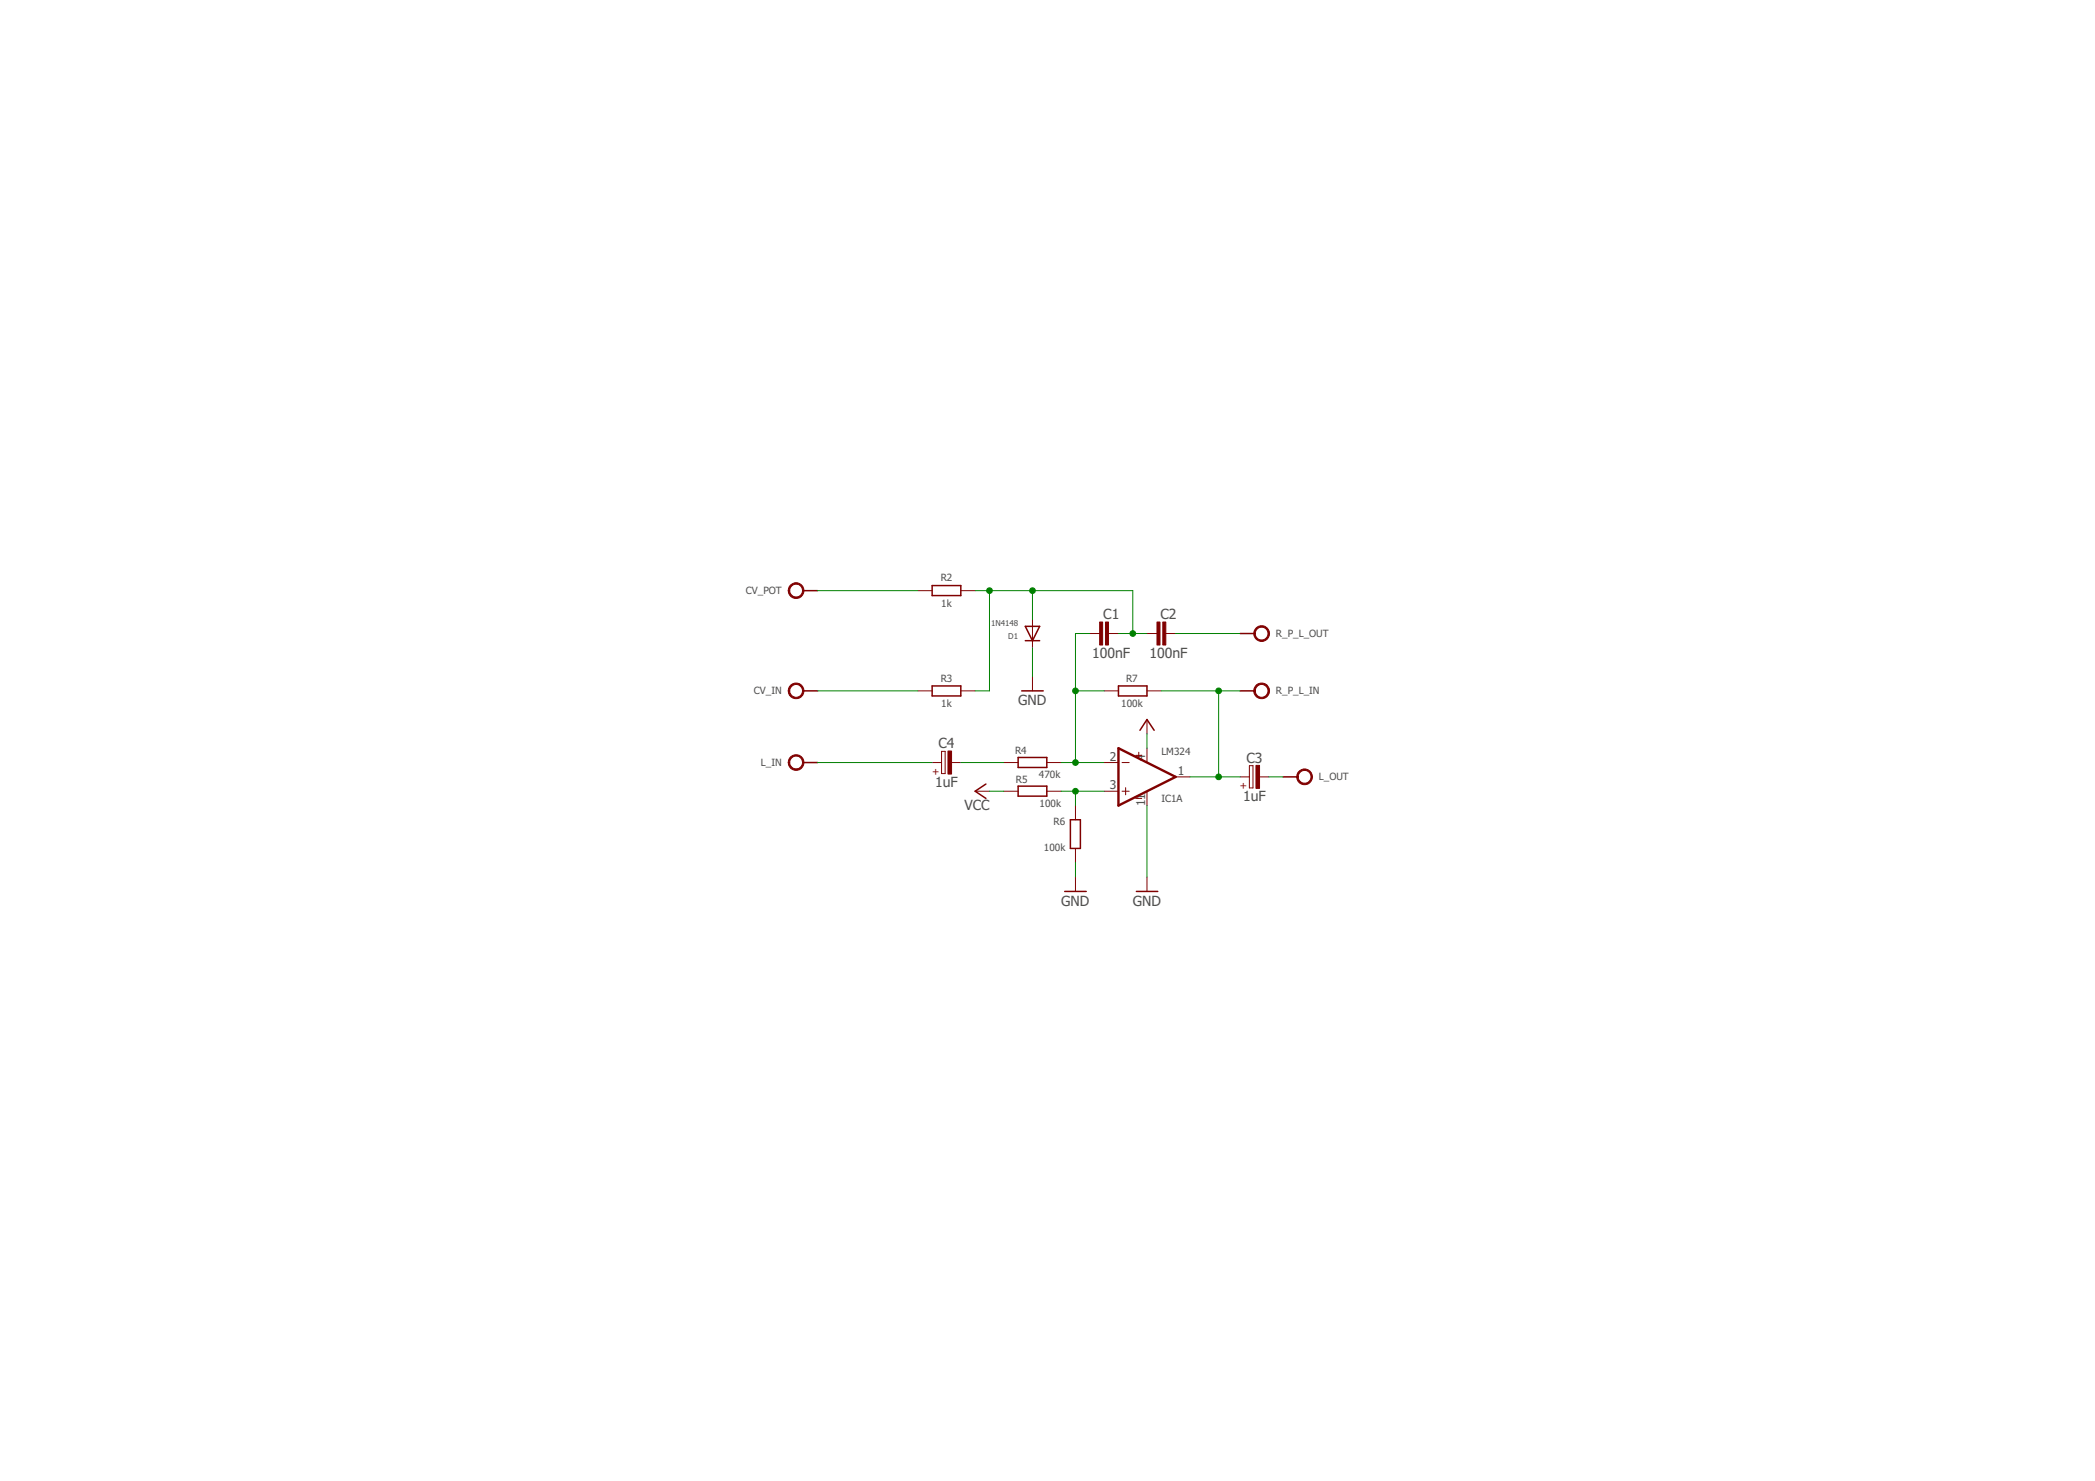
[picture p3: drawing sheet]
<svg xmlns="http://www.w3.org/2000/svg" width="297mm" height="210mm" viewBox="0 0 297 210" stroke-linecap="round" stroke-linejoin="round" font-family="sans-serif">
<path d="M158.6 106l8.1 4.1-8.1 4.1z" fill="none" stroke="#800000" stroke-width=".34"/>
<g fill="none" stroke="#800000" stroke-width=".14">
<path d="M130.1 97.9h2.1M130.1 83.7h2.1M136.2 97.9h2.1M136.2 83.7h2.1M146.4 87.8v4M146.4 95.9v2M154.5 89.8h1.4M156.5 97.9h2.1M157.1 89.8h1.5M162.6 97.9h2.1M162.6 89.8h1.5M165.3 89.8h1.4"/>
<path d="M132.2 108.1h1.3M133.5 106.5h.5v3.1h-.5zM134.8 108.1h1.4M138.3 112.1h2M142.3 112.1h2.1M142.3 108.1h2.1M148.4 112.1h2.1M148.4 108.1h2.1M152.5 114.2v2M156.5 112.1h2.1M156.5 108.1h2.1M159.1 112.1h1"/>
<path d="M159.1 108.1h1M159.6 111.6v1M161 107.1h.9M161 113.2h.9M161.5 106.6v.9M162.6 102v2M162.6 106v2.1M162.6 112.1v2.1M166.7 110.1h2M175.8 110.1h1.3M177.1 108.5h.6v3.2h-.6zM178.5 110.1h1.4"/>
<path d="M152.5 120.2v2.1M152.5 124.3v2M162.6 124.3v2"/>
</g>
<g fill="none" stroke="#800000" stroke-width=".21">
<path d="M113.9 97.9h2M113.9 83.7h2M132.2 97.2h4v1.4h-4zM132.2 83h4v1.4h-4zM144.9 97.9h3M145.4 88.8h2l-1 2zM145.4 90.8h2M158.6 97.2h4v1.4h-4zM175.8 97.9h2.1M175.8 89.8h2.1M113.9 108.1h2M139.8 111.1l-1.5 1 1.5 1.1"/>
<path d="M144.4 107.4h4v1.4h-4zM144.4 111.4h4v1.4h-4zM151.8 116.2h1.4v4h-1.4zM161.6 103.5l1-1.5 1 1.5M181.9 110.1h2.1M151 126.3h3M161.1 126.3h3"/>
</g>
<g fill="#800000" stroke="#800000" stroke-width=".14">
<path d="M156.7 88.2h.5v3.2h-.5z"/>
<path d="M155.9 88.2h.4v3.2h-.4z"/>
<path d="M164.9 88.2h.4v3.2h-.4z"/>
<path d="M164 88.2h.5v3.2h-.5z"/>
<path d="M178.1 108.5h.5v3.2h-.5z"/>
<path d="M134.4 106.4h.5v3.3h-.5z"/>
</g>
<g fill="#800000" stroke="#800000" stroke-width=".14">
<path d="M184.2 109.3a1.11 1.11 0 0 1 1.8 .3 1.11 1.11 0 0 1-.8 1.6 1.11 1.11 0 0 1-1.3-1.1h.2a.92 .92 0 0 1 1.3-.7 .92 .92 0 0 1 .1 1.5 .92 .92 0 0 1-1.4-.5v-.3h-.2v-.3z" fill-rule="evenodd"/>
<path d="M112.1 107.2a1.11 1.11 0 0 1 1.8 .4 1.11 1.11 0 0 1-.8 1.6 1.11 1.11 0 0 1-1.3-1.1h.2a.92 .92 0 0 1 1.3-.8 .92 .92 0 0 1 .1 1.6 .92 .92 0 0 1-1.4-.6v-.2h-.2v-.3z" fill-rule="evenodd"/>
<path d="M112.1 97.1a1.11 1.11 0 0 1 1.8 .3 1.11 1.11 0 0 1-.8 1.6 1.11 1.11 0 0 1-1.3-1.1h.2a.92 .92 0 0 1 1.3-.7 .92 .92 0 0 1 .1 1.5 .92 .92 0 0 1-1.4-.5v-.3h-.2v-.3z" fill-rule="evenodd"/>
<path d="M112.1 82.9a1.11 1.11 0 0 1 1.8 .3 1.11 1.11 0 0 1-.8 1.6 1.11 1.11 0 0 1-1.3-1.1h.2a.92 .92 0 0 1 1.3-.7 .92 .92 0 0 1 .1 1.5 .92 .92 0 0 1-1.4-.5v-.3h-.2v-.3z" fill-rule="evenodd"/>
<path d="M178.1 89a1.12 1.12 0 0 1 1.8 .3 1.12 1.12 0 0 1-.8 1.6 1.12 1.12 0 0 1-1.3-1.1h.2a.91 .91 0 0 1 1.2-.8 .91 .91 0 0 1 .3 1.5 .91 .91 0 0 1-1.5-.4v-.3h-.2v-.3z" fill-rule="evenodd"/>
<path d="M178.1 97.1a1.12 1.12 0 0 1 1.8 .3 1.12 1.12 0 0 1-.7 1.6 1.12 1.12 0 0 1-1.4-1.1h.2a.9 .9 0 0 1 1.2-.8 .9 .9 0 0 1 .3 1.5 .9 .9 0 0 1-1.5-.4v-.3h-.2v-.3z" fill-rule="evenodd"/>
</g>
<g fill="none" stroke="#008000" stroke-width=".14">
<path d="M115.9 97.9h14.2M115.9 83.7h14.2M138.3 83.7h22.3v6.1M140.3 83.7v14.2h-2M146.4 83.7v4.1M146.4 91.8v4.1M152.5 97.9h4M154.5 89.8h-2v18.3M158.6 89.8h4M164.7 97.9h11.1M166.7 89.8h9.1M172.8 97.9v12.2"/>
<path d="M115.9 108.1h16.3M136.2 108.1h6.1M140.3 112.1h2M150.5 112.1h6M150.5 108.1h6M152.5 112.1v2.1M162.6 104v2M162.6 114.2v10.1M168.7 110.1h7.1M179.9 110.1h2M152.5 122.3v2"/>
</g>
<g fill="#008000" stroke="#008000" stroke-width=".14">
<circle cx="172.8" cy="110.1" r=".4"/>
<circle cx="172.8" cy="97.9" r=".4"/>
<circle cx="152.5" cy="112.1" r=".4"/>
<circle cx="140.3" cy="83.7" r=".4"/>
<circle cx="146.4" cy="83.7" r=".4"/>
<circle cx="160.6" cy="89.8" r=".4"/>
<circle cx="152.5" cy="97.9" r=".4"/>
<circle cx="152.5" cy="108.1" r=".4"/>
</g>
<g font-size="2" fill="#505050">
<text x="156.4" y="87.8">C1</text>
<text x="164.6" y="87.8">C2</text>
<text x="154.9" y="93.2">100nF</text>
<text x="163" y="93.2">100nF</text>
<text x="144.4" y="100">GND</text>
<text x="133.1" y="106">C4</text>
<text x="132.6" y="111.5">1uF</text>
<text x="176.3" y="113.6">1uF</text>
<text x="176.7" y="108.1">C3</text>
<text x="136.7" y="114.9">VCC</text>
<text x="150.4" y="128.4">GND</text>
<text x="160.6" y="128.4">GND</text>
</g>
<g font-size="1.7" fill="#505050">
<text x="157.4" y="107.8">2</text>
<text x="162.3" y="107.8" transform="rotate(-90 162.3 107.8)">4</text>
<text x="157.4" y="111.8">3</text>
<text x="167" y="109.8">1</text>
<text x="162.3" y="114.3" transform="rotate(-90 162.3 114.3)">11</text>
</g>
<g font-size="1.4" fill="#505050">
<text x="133.4" y="82.4">R2</text>
<text x="105.8" y="84.2">CV_POT</text>
<text x="133.5" y="86">1k</text>
<text x="180.9" y="90.3">R_P_L_OUT</text>
<text x="106.9" y="98.4">CV_IN</text>
<text x="133.4" y="96.6">R3</text>
<text x="133.5" y="100.3">1k</text>
<text x="159" y="100.2">100k</text>
<text x="159.7" y="96.7">R7</text>
<text x="180.9" y="98.4">R_P_L_IN</text>
<text x="143.9" y="106.9">R4</text>
<text x="164.7" y="107.1">LM324</text>
<text x="107.9" y="108.6">L_IN</text>
<text x="144" y="110.9">R5</text>
<text x="147.3" y="110.3">470k</text>
<text x="164.7" y="113.7">IC1A</text>
<text x="187" y="110.6">L_OUT</text>
<text x="147.4" y="114.4">100k</text>
<text x="149.4" y="116.9">R6</text>
<text x="148" y="120.6">100k</text>
</g>
<g font-size="1.4" fill="#800000">
<text x="132.1" y="109.8">+</text>
<text x="175.8" y="111.9">+</text>
</g>
<g font-size="1.1" fill="#505050">
<text x="140.5" y="88.8">1N4148</text>
<text x="143" y="90.6">D1</text>
</g>
</svg>
